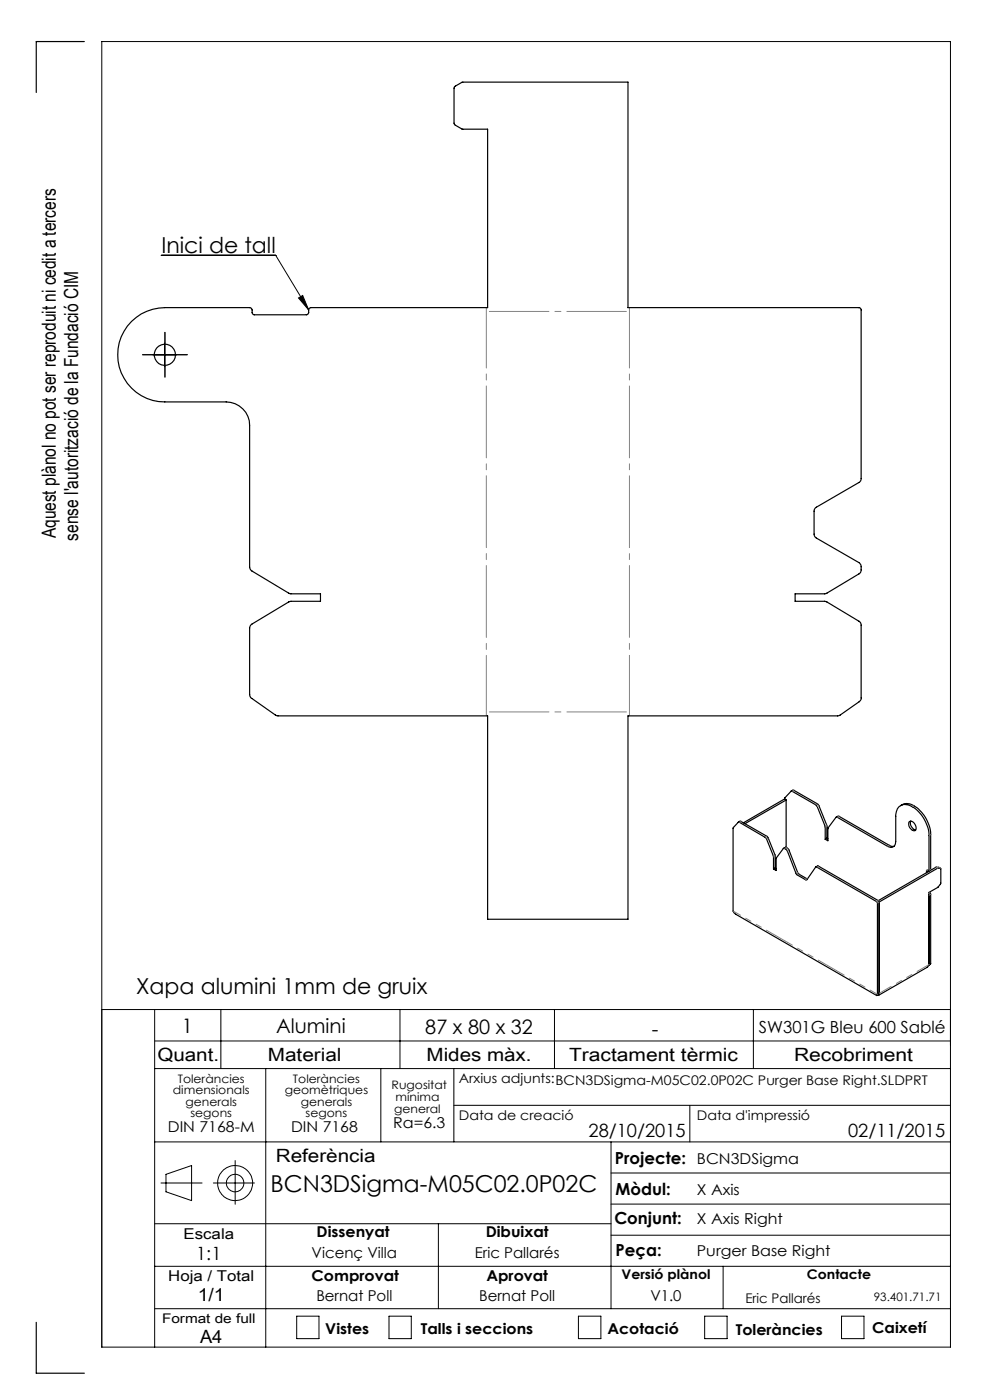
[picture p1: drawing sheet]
<svg xmlns="http://www.w3.org/2000/svg" width="210mm" height="297mm" viewBox="0 0 210 297" stroke-linecap="round" stroke-linejoin="round" font-family="sans-serif">
<g fill="none" stroke="#000" stroke-width=".21">
<path d="M34.2 54.2h24.3l7 11.6M32.5 75.3h5M35 72.8v5M63.3 63.2l.9-.5 1.3 3.1zM21.6 214.2h180M32.8 214.2v71.6M46.8 214.2v12.5M84.8 214.2v12.5M117.6 214.2v12.5M159.8 214.2v12.5M32.8 220.8h168.8M32.8 226.7h168.8"/>
<path d="M56.4 226.7v59.1M80.8 226.7v15.5M96.3 226.7v15.5M96.3 234.5h105.3M146.3 234.5v7.7M32.8 259.6h96.8M32.8 242.2h168.8M34.1 251h8.8M35.2 249.1l5.4-1.8v7.4l-5.4-1.9zM45.3 251h8.7M49.9 246.2v9.3M93 259.6v18"/>
<path d="M129.6 242.2v35.4M129.6 255.4h72M129.6 248.8h72M32.8 277.6h168.8M32.8 268.6h168.8M62.9 279.2h4.8v4.8h-4.8zM82.5 279.2h4.7v4.8h-4.7zM122.7 279.2h4.8v4.8h-4.8zM129.6 262h72M149.5 279.2h4.7v4.8h-4.7zM153.4 268.6v9M178.5 279.2h4.8v4.8h-4.8z"/>
<path d="M21.6 285.8h180v-277h-180v277"/>
<circle cx="49.9" cy="251" r="3.7"/>
<circle cx="49.9" cy="251" r="1.86"/>
</g>
<path d="M32.5 75.3h-2.3M35 72.8v-2.3M35 77.8v2.2M37.5 75.3h2.2" fill="none" stroke="#000" stroke-width=".21" stroke-dasharray="15.2 1.3 1.3 1.3"/>
<g fill="none" stroke="#000" stroke-width=".25">
<path d="M17.9 8.8h-10.2v10.8M27.9 68.2a10.2 10.2 0 0 1 7.1-2.9h18l.4 .3 .1 .9 .4 .3h11.2l.3-.3 .1-1 .5-.2h37.4v-37.9h-5.3l-1.7-1v-8l1.6-1h35.2v47.9h49l.4 .3 .1 36.1-.1 .3-.4 .4-9.2 5.3-.3 .6v5.1l.5 .8 9.1 5.2 .4 .7v.9l-.5 .7-6.9 4.2-6.6 .1v1.6h6.5l7 4.2 .4 .3v16.3l-.2 .4-4.6 3.1h-44.6v43.1h-29.8v-43.1h-44.6l-5.6-3.9-.2-.3v-14.5l.2-.6 8.1-4.9 6.7-.1v-1.6l-6.7-.1-7.9-4.8-.4-.6v-30.2a5 5 0 0 0-5-5h-13a10 10 0 0 1-9.3-6.2 10 10 0 0 1 2.2-10.9zM156.6 174.4l.6-.2 5.7 3.4 1.5 3.8v2.7M166.2 180l.5-.3 .6 .5 2 5 2 1.2M166.4 169.5l.1-.2 1.4-1.5 5.2 3 1.9 4.6v2.6M166.8 169.7v10.1M166.8 169.7l-8.8 5M166.8 169.7l-.4-.2-8.7 5.1M167.8 167.8l.6-.2 5.1 3 1.9 4.4v2.8M175 178l.6 .4v-2.7l1.7-2.3h.3l10.6 6.1a1.09 1.09 0 0 0 1.3 .1 1.09 1.09 0 0 0 .5-1.1v-5.3a2.15 2.15 0 0 1 1.1-2.3 2.15 2.15 0 0 1 2.4 .3 7.6 7.6 0 0 1 3.6 6.1v7.4h-.2M175.4 177.8l-.4 .2M175.4 177.8l.2 .1"/>
<path d="M177.4 173.4l.6-.2 10.6 6.1 .5 .2h.6M191 170.9a2.8 2.8 0 0 1 3.6 .5 8 8 0 0 1 2.8 5.7v7.4l-.4 .2M192.9 174.3a1.11 1.11 0 0 1 1.4 1.2 .56 .56 0 0 1-.3 .8 .56 .56 0 0 1-.7-.4 1.34 1.34 0 0 1-.4-1.6zM193.2 174.2a1.51 1.51 0 0 0 1 1.9M164.1 184.4l.5 .3 .1-2.7 1.5-2 .2-.1 .6 .6 1.9 5 2 1.2 .3-.1 2-2.7 12.8 7.4 .1 19.7M164.1 184.4v-2.7l-1.6-3.9-5.9-3.4-1.1 1.2v17.7l.2 .4 30.3 17.5 .1-.2M164.4 184.1l-.3 .3M164.4 184.1l.2 .2M173 183.9l.6-.2 12.7 7.4M186.3 191.1l.2 .2M186.5 191.3v19.4l-.4 .3M186.5 191.3h.1"/>
<path d="M186.5 191.3l12.4-7.1 .6 .1v3.3l-.6 .7-1.9 1v15.3M186.5 191.3v19.4M196.9 184.7h-.4v.4M196.9 184.7v.2M197 189.8l.1 14.8M197.1 189.3l.3 .3v14.8M199.1 184h-.6l-12.2 7.1M199.1 184h.1M199.1 184l.4 .2M186.1 211.1l-.1 .1M186.4 210.8l-.4 .3M186.5 210.7h.1"/>
<path d="M186.5 210.7l-.1 .4-.3-.1M196.7 205.2l-10.3 5.9M197 204.6l-.3 .6M197 204.6h.1M197.4 204.4l-.4 .4M197.4 204.4l-.3 .2M7.7 280.5v10.8h10.2"/>
<circle cx="35" cy="75.3" r="2.25"/>
</g>
<path d="M103.8 66.1h29.1M132.9 151h-29.1" fill="none" stroke="#808080" stroke-width=".21" stroke-dasharray="15.2 1.3 1.3 1.3" stroke-dashoffset="2.6"/>
<path d="M133.5 65.3v86.6M103.2 151.9v-86.6" fill="none" stroke="#808080" stroke-width=".21" stroke-dasharray="15.2 1.3 1.3 1.3" stroke-dashoffset="2.4"/>
<path d="M63.3 63.2l.9-.5 1.3 3.1z" fill="#000"/>
<path d="M155.5 193.3l30.6 17.6" fill="none" stroke="#808080" stroke-width=".21" stroke-dasharray="6.3 1.3 1.3 1.3 1.3 1.3" stroke-dashoffset="4.5"/>
<g fill="none" stroke="#808080" stroke-width=".21" stroke-dasharray="6.3 1.3 1.3 1.3 1.3 1.3">
<path d="M156.9 174.4l.3-.2M162.6 178l.4-.2M162.7 177.4l-.4 .2M166.5 180l.3-.2M167.1 179.9l-.4 .2M168.1 167.9l.3-.3M173.4 171.1l.3-.2M173.4 170.5l-.3 .2M175.1 175.5l.3-.2M175.4 175l-.4 .2M177.6 173.4l.4-.2M188.6 179.3l-.3 .2"/>
<path d="M193.9 170.9l-.3 .2M197.1 177.3l.3-.2M164.1 181.8l.4-.2M164.4 181.4l-.3 .2M167 180.5l.4-.2M169.2 185.6l.3-.2M169.2 185l-.4 .2M171.2 186.4l-.3 .2M173.3 183.9l.4-.2M186.1 191.5l.4-.2M186.3 191l-.3 .2M196.6 184.7l.1-.1"/>
<path d="M197.1 189.3h.1M197.1 189.9l.3-.2M197.3 189.4l-.2 .1M197.4 184.4l-.3 .2M198.6 184l.3 .2M199 184.1l-.4-.2M199.1 184l.4 .2M197.1 204.6h.1"/>
</g>
<path d="M186.5 210.7l10.6-6.1" fill="none" stroke="#808080" stroke-width=".21" stroke-dasharray="6.3 1.3 1.3 1.3 1.3 1.3" stroke-dashoffset="3.4"/>
<text font-size="4.9" x="57.4" y="253">BCN3DSigma-M05C02.0P02C</text>
<g font-size="4.7">
<text x="34.3" y="53.6">Inici de tall</text>
<text x="28.9" y="210.8">Xapa alumini 1mm de gruix</text>
</g>
<g font-size="4.2">
<text x="38.6" y="219">1</text>
<text x="58.6" y="219.2">Alumini</text>
<text x="90.2" y="219.4">87 x 80 x 32</text>
<text x="138.3" y="219.7">-</text>
</g>
<g font-size="4.1">
<text x="11.8" y="114.2" transform="rotate(-90 11.8 114.2)">Aquest plànol no pot ser reproduit ni cedit a tercers</text>
<text x="16.6" y="114.7" transform="rotate(-90 16.6 114.7)">sense l'autorització de la Fundació CIM</text>
</g>
<g font-size="3.9">
<text x="33.4" y="225">Quant.</text>
<text x="56.8" y="225">Material</text>
<text x="90.5" y="225">Mides màx.</text>
<text x="120.7" y="225">Tractament tèrmic</text>
<text x="168.4" y="225">Recobriment</text>
<text x="124.8" y="241.3">28/10/2015</text>
<text x="179.9" y="241.3">02/11/2015</text>
<text x="58.5" y="246.5">Referència</text>
<text x="41.6" y="267.2">1:1</text>
<text x="41.9" y="276.1">1/1</text>
<text x="42.4" y="284.9">A4</text>
</g>
<g font-size="3.5">
<text x="161" y="219.2">SW301G Bleu 600 Sablé</text>
<text x="130.5" y="246.8">Projecte:</text>
<text x="130.6" y="253.4">Mòdul:</text>
<text x="130.3" y="259.8">Conjunt:</text>
<text x="130.6" y="266.4">Peça:</text>
</g>
<g font-size="3.2">
<text x="83.4" y="239.3">Ra=6.3</text>
<text x="35.6" y="240.1">DIN 7168-M</text>
<text x="61.7" y="240.1">DIN 7168</text>
<text x="147.8" y="246.8">BCN3DSigma</text>
<text x="147.8" y="253.4">X Axis</text>
<text x="38.9" y="262.9">Escala</text>
<text x="67.2" y="262.5">Dissenyat</text>
<text x="103" y="262.5">Dibuixat</text>
<text x="147.8" y="259.8">X Axis Right</text>
<text x="66.1" y="266.8">Vicenç Villa</text>
<text x="100.7" y="266.8">Eric Pallarés</text>
<text x="147.8" y="266.4">Purger Base Right</text>
<text x="35.7" y="271.7">Hoja / Total</text>
<text x="66.1" y="271.7">Comprovat</text>
<text x="103.2" y="271.7">Aprovat</text>
<text x="67.1" y="276.1">Bernat Poll</text>
<text x="101.6" y="276.1">Bernat Poll</text>
<text x="138" y="276.1">V1.0</text>
<text x="69" y="283.1">Vistes</text>
<text x="89.3" y="283.1">Talls i seccions</text>
<text x="128.8" y="283.1">Acotació</text>
<text x="156.1" y="283.2">Toleràncies</text>
<text x="185" y="282.8">Caixetí</text>
</g>
<g font-size="2.8">
<text x="97.3" y="229.6">Arxius adjunts:BCN3DSigma-M05C02.0P02C Purger Base Right.SLDPRT</text>
<text x="97.3" y="237.7">Data de creació</text>
<text x="147.8" y="237.7">Data d'impressió</text>
<text x="131.8" y="271.4">Versió plànol</text>
<text x="171.2" y="271.4">Contacte</text>
<text x="34.4" y="280.7">Format de full</text>
<text x="158.1" y="276.3">Eric Pallarés</text>
</g>
<g font-size="2.5">
<text x="36.7" y="232.1">dimensionals</text>
<text x="37.7" y="229.6">Toleràncies</text>
<text x="60.4" y="232.1">geomètriques</text>
<text x="62.1" y="229.6">Toleràncies</text>
<text x="83.1" y="231">Rugositat</text>
<text x="83.9" y="233.5">mínima</text>
<text x="39.4" y="234.6">generals</text>
<text x="40.4" y="237.1">segons</text>
<text x="63.8" y="234.6">generals</text>
<text x="64.8" y="237.1">segons</text>
<text x="83.6" y="236.2">general</text>
<text x="185.4" y="276.1">93.401.71.71</text>
</g>
</svg>
